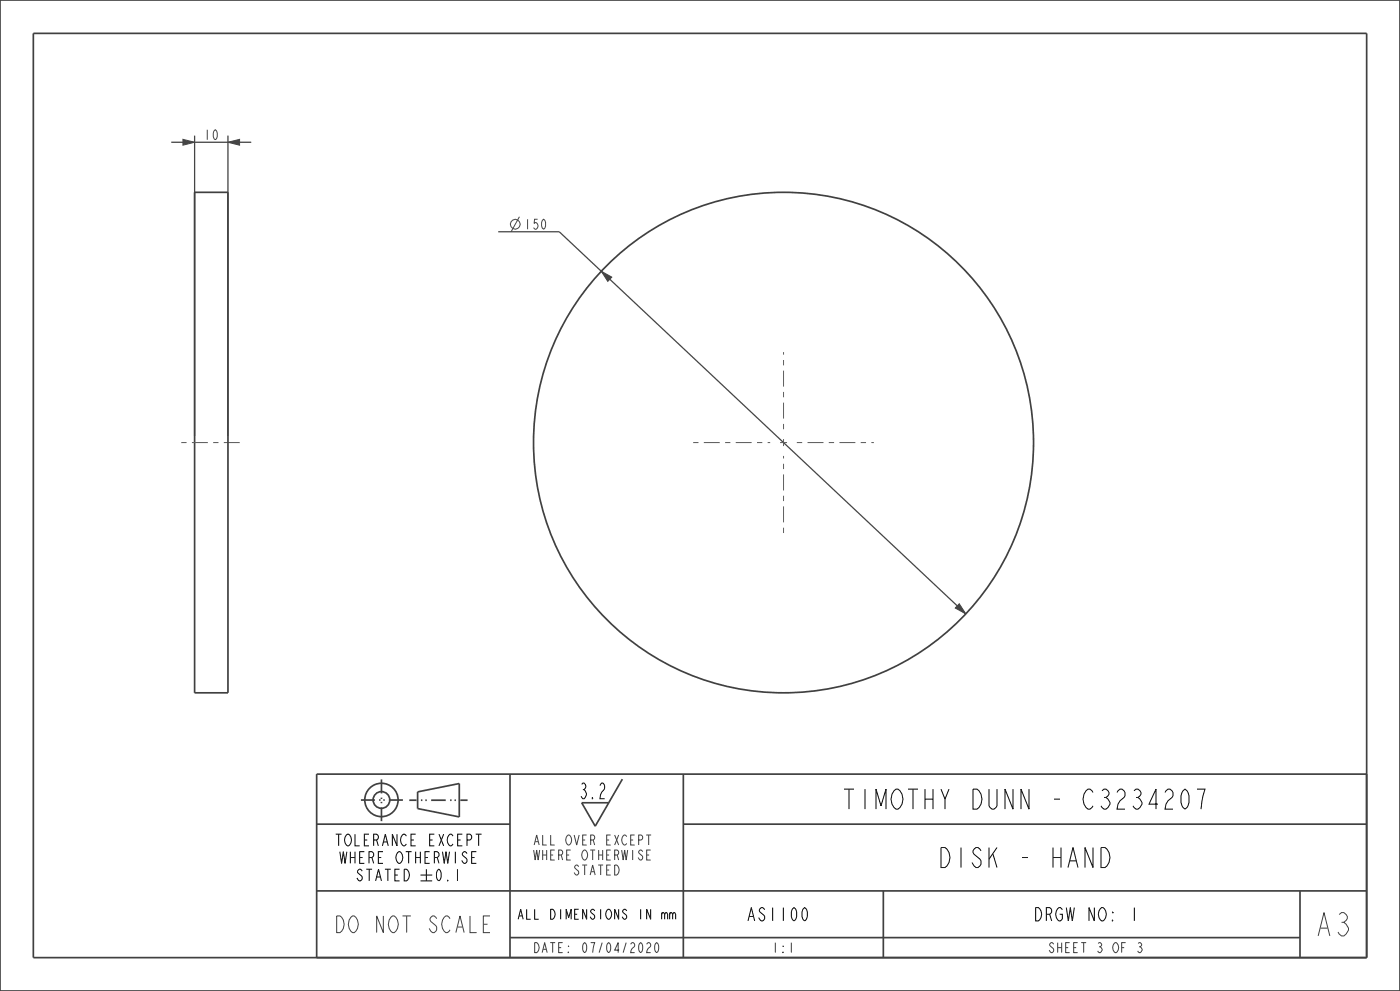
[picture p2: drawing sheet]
<svg xmlns="http://www.w3.org/2000/svg" width="420mm" height="297mm" viewBox="0 0 420 297" stroke-linecap="round" stroke-linejoin="round" font-family="sans-serif">
<path d="M186.7 233.5l-8.1 14.1-4.1-7" fill="none" stroke="#404040" stroke-width=".51"/>
<path d="M54.9 41.8l3.5 .8-3.5 .9z" fill="#454545"/>
<path d="M54.9 41.8l3.5 .8-3.5 .9z" fill="none" stroke="#454545" stroke-width=".3"/>
<path d="M68.4 42.6l3.5-.8v1.7z" fill="#454545"/>
<g fill="none" stroke="#454545" stroke-width=".3">
<path d="M68.4 42.6l3.5-.8v1.7zM155.8 65l-2.5 4.5"/>
<circle cx="154.6" cy="67.2" r="1.47"/>
</g>
<path d="M180.4 81.3l3.1 1.8-1.2 1.2z" fill="#454545"/>
<path d="M180.4 81.3l3.1 1.8-1.2 1.2z" fill="none" stroke="#454545" stroke-width=".3"/>
<path d="M287.8 180.9l1.9 3.1-3.1-1.8z" fill="#454545"/>
<path d="M287.8 180.9l1.9 3.1-3.1-1.8z" fill="none" stroke="#454545" stroke-width=".3"/>
<g fill="none" stroke="#404040" stroke-width=".51">
<path d="M0 0h420v297h-420zM10 10h400v277h-400zM122.8 239.8h2.2M125.3 237.3l12.5-2.5v10l-12.5-2.5zM126.3 239.8h.4M127.6 239.8h.4M129.3 239.8h4.4M135 239.8h.5M136.3 239.8h.5M138.1 239.8h2.2M153 232v55M205 232v55"/>
<path d="M410 232h-315v55M95 247h58M205 247h205M95 267h315M265 267v20M390 267v20M153 281h237"/>
<circle cx="114.4" cy="239.7" r="5"/>
<circle cx="114.4" cy="239.7" r="2.5"/>
</g>
<path d="M126.2 262.3h3.5M126.2 264h3.5M127.9 260.5v3.5" fill="none" stroke="#000" stroke-width=".3"/>
<path d="M108.3 239.8h12.7M114.4 233.6v12.5" fill="none" stroke="#404040" stroke-width=".51" stroke-dasharray="4.2 1.3 .4 .8 .4 1.3" stroke-linecap="butt"/>
<path d="M51.4 42.6h24M58.4 40.6v90M68.4 40.6v90M149.5 69.5h18.3l121.9 114.5" fill="none" stroke="#454545" stroke-width=".38"/>
<!-- layer: 02___PRT_ALL_AXES -->
<g fill="none" stroke="#404040" stroke-width=".51">
<path d="M58.4 57.6h10v150h-10z"/>
<circle cx="235.1" cy="132.6" r="75"/>
</g>
<path d="M54.4 132.6h18M207.9 132.6h23.2M235.1 128.6v-23.1M239.1 132.6h23.1M235.1 159.7v-23.1" fill="none" stroke="#5d5d5d" stroke-width=".3" stroke-dasharray="1.6 1.6 4.8 1.6" stroke-linecap="butt"/>
<path d="M234 132.6h2.1M235.1 131.6v2.1" fill="none" stroke="#5d5d5d" stroke-width=".3"/>
<text font-size="9.1" fill="#404040" x="394.5" y="280.5">A3</text>
<g font-size="7.8">
<text x="253.7" y="242.5">TIMOTHY DUNN - C3234207</text>
<text x="281.8" y="260">DISK - HAND</text>
</g>
<text font-size="6.5" fill="#404040" x="100.6" y="279.5">DO NOT SCALE</text>
<text font-size="6.1" fill="#404040" x="173.6" y="239.4">3.2</text>
<g font-size="5.2">
<text x="224.1" y="276">AS1100</text>
<text x="310.3" y="276">DRGW NO: 1</text>
</g>
<g font-size="4.5">
<text x="100.8" y="253.5">TOLERANCE EXCEPT</text>
<text x="102.2" y="258.8">WHERE OTHERWISE</text>
<text x="106.8" y="264">STATED</text>
<text x="130.4" y="264">0.1</text>
</g>
<g font-size="3.9" fill="#454545">
<text x="61" y="41.9">10</text>
<text x="157.1" y="68.7">150</text>
</g>
<g font-size="3.9" fill="#404040">
<text x="160.3" y="253.2">ALL OVER EXCEPT</text>
<text x="160.3" y="257.7">WHERE OTHERWISE</text>
<text x="172" y="262.2">STATED</text>
<text x="160.3" y="285.5">DATE: 07/04/2020</text>
<text x="231.5" y="285.5">1:1</text>
<text x="314.6" y="285.5">SHEET 3 OF 3</text>
</g>
<text font-size="3.9" x="155.6" y="275.5">ALL DIMENSIONS IN mm</text>
</svg>
